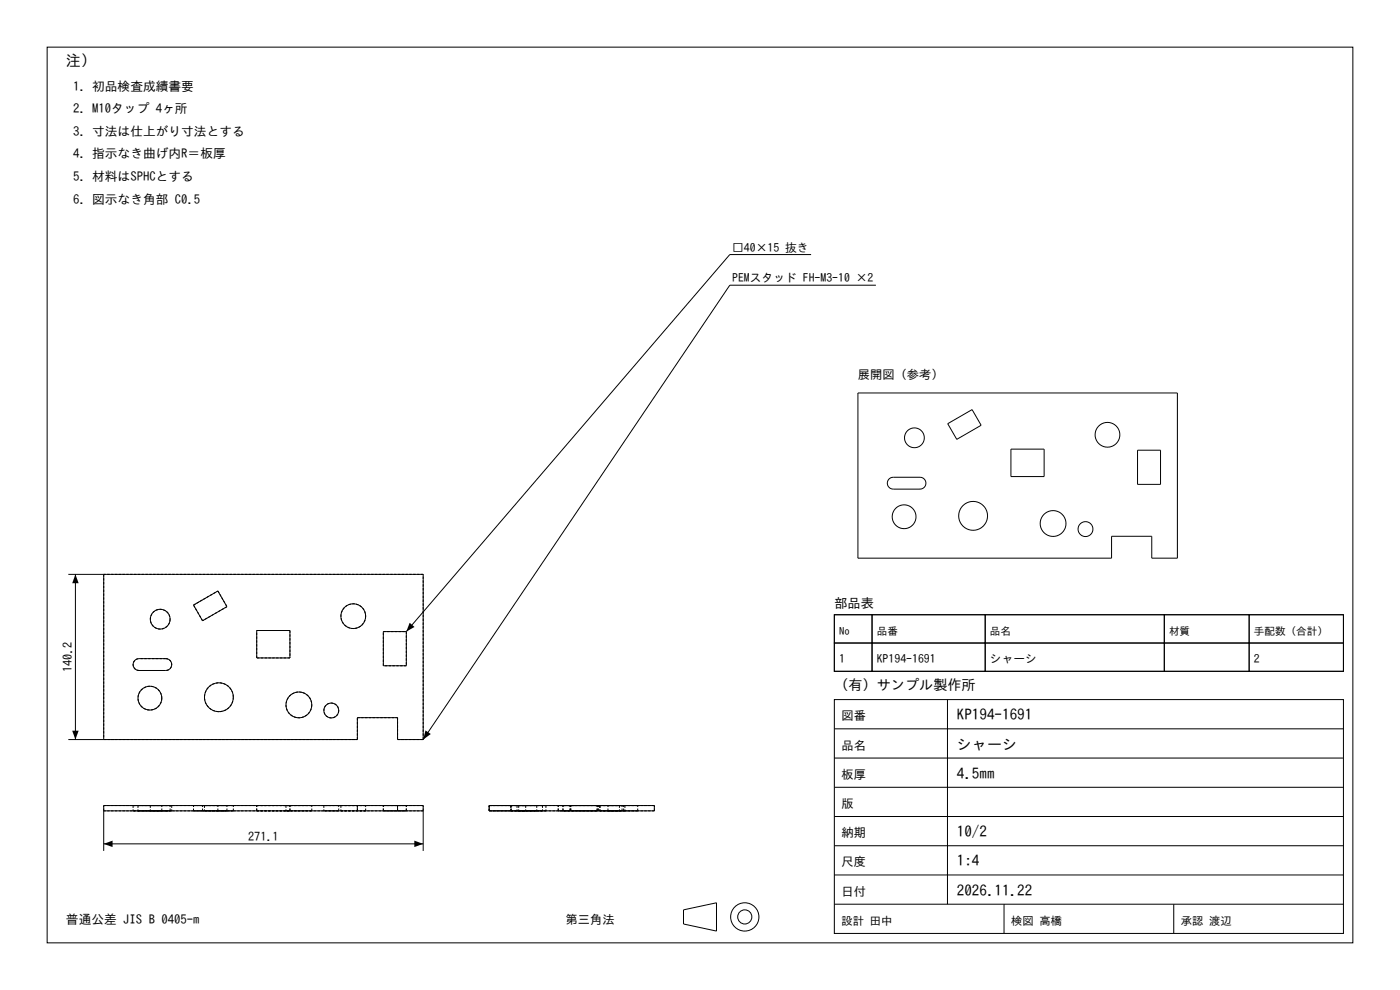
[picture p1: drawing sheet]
<svg xmlns="http://www.w3.org/2000/svg" width="297mm" height="210mm" viewBox="0 0 297 210" stroke-linecap="round" stroke-linejoin="round" font-family="sans-serif">
<g fill="none" stroke="#000" stroke-width=".21">
<path d="M10 10h277v190h-277zM172.1 54h-17.3l-68.6 80M185.8 60.5h-31l-65 96.4M182 83.4h67.8v35h-5.5v-4.6h-8.5v4.6h-53.8zM201.1 89.9l5.1-3 1.9 3.3-5.1 3zM214.5 95.3h7v5.8h-7zM241.3 95.5h4.9v7.2h-4.9zM188.6 101.6l.9-.4h5.7a1.26 1.26 0 0 1 1.2 1.3 1.26 1.26 0 0 1-1.2 1.3h-5.7a1.26 1.26 0 0 1-1.2-.8 1.26 1.26 0 0 1 .3-1.4zM14.5 121.8h75.3v35.1M16 121.8v35.1M22 121.8v35.1M41.1 128.3l5.1-2.9 1.9 3.3-5.1 3z"/>
<path d="M54.5 133.7h7v5.9h-7zM81.3 134h4.9v7.2h-4.9zM177 130.4h8v6h-8zM177 136.4h8v6h-8zM177 130.4h108v12h-108zM185 130.4h24v6h-24zM185 136.4h24v6h-24zM209 130.4h38v6h-38zM209 136.4h38v6h-38zM247 130.4h18v6h-18zM247 136.4h18v6h-18zM265 130.4h20v6h-20z"/>
<path d="M265 136.4h20v6h-20zM14.5 156.9h61.3v-4.7h8.5v4.7h5.5M28.6 140.1l.9-.4h5.7a1.26 1.26 0 0 1 1.2 1.3 1.26 1.26 0 0 1-1.2 1.2h-5.7a1.26 1.26 0 0 1-1.2-.8 1.26 1.26 0 0 1 .3-1.3zM177 148.4h108v49.6h-108zM177 154.6h108M201 148.4v43.4M22 172h67.8M22 179h67.8M75.8 170.9v1.1M84.3 170.9v1.1M103.8 170.9h35v1.1h-35zM177 179.4h108"/>
<path d="M177 173.2h108M177 167h108M177 160.8h108M22 180.5v-9.6h67.8v9.6M145 193l7-1.5v6l-7-1.5zM177 191.8h108M177 185.6h108M213 191.8v6.2M249 191.8v6.2"/>
<circle cx="194" cy="92.9" r="2.1"/>
<circle cx="234.9" cy="92.2" r="2.63"/>
<circle cx="191.8" cy="109.6" r="2.53"/>
<circle cx="206.4" cy="109.4" r="3.1"/>
<circle cx="223.4" cy="111" r="2.74"/>
<circle cx="230.3" cy="112.2" r="1.58"/>
<circle cx="34" cy="131.3" r="2.1"/>
<circle cx="74.9" cy="130.7" r="2.63"/>
<circle cx="31.8" cy="148.1" r="2.53"/>
<circle cx="46.4" cy="147.9" r="3.1"/>
<circle cx="63.4" cy="149.5" r="2.74"/>
<circle cx="70.3" cy="150.7" r="1.58"/>
<circle cx="158" cy="194.5" r="3"/>
<circle cx="158" cy="194.5" r="1.5"/>
</g>
<g fill="none" stroke="#000" stroke-width=".21" stroke-dasharray=".5 .3" stroke-linecap="butt">
<path d="M22 121.8v35.1M35.2 139.7h-5.7M35.2 139.7a1.26 1.26 0 0 1 1.2 1.3 1.26 1.26 0 0 1-1.2 1.2M36.1 131.3a2.1 2.1 0 0 1-3 1.9 2.1 2.1 0 0 1-.4-3.5 2.1 2.1 0 0 1 3.3 1.2l.1 .4M41.1 128.3l5.1-2.9M43 131.7l-1.9-3.4M46.2 125.4l1.9 3.3M48.1 128.7l-5.1 3M54.5 133.7h7M54.5 139.6v-5.9M61.5 133.7v5.9M61.5 139.6h-7"/>
<path d="M77.6 130.7a2.63 2.63 0 0 1-3.8 2.4 2.63 2.63 0 0 1-.4-4.5 2.63 2.63 0 0 1 4.1 1.6l.1 .5M81.3 134h4.9M86.2 134v7.2M89.8 121.8h-67.8M22 156.9h53.8M29.5 142.2a1.26 1.26 0 0 1-1.3-1.2 1.26 1.26 0 0 1 1.3-1.3M29.5 142.2h5.7M34.3 148.1a2.53 2.53 0 0 1-3.6 2.3 2.53 2.53 0 0 1-.4-4.3 2.53 2.53 0 0 1 4 1.5v.5M49.5 147.9a3.1 3.1 0 0 1-4.4 2.7 3.1 3.1 0 0 1-.5-5.2 3.1 3.1 0 0 1 4.9 2v.5M66.1 149.5a2.74 2.74 0 0 1-3.9 2.5 2.74 2.74 0 0 1-.5-4.7 2.74 2.74 0 0 1 4.4 1.7v.5M71.9 150.7a1.58 1.58 0 0 1-2.3 1.4 1.58 1.58 0 0 1-.3-2.6 1.58 1.58 0 0 1 2.5 .8l.1 .4M75.8 152.2h8.5"/>
<path d="M75.8 156.9v-4.7M81.3 141.2v-7.2M84.3 156.9h5.5M84.3 152.2v4.7M86.2 141.2h-4.9M89.8 156.9v-35.1M22 172v-1.1M28.2 172h1.3M28.2 170.9h1.3M28.2 170.9v1.1M29.3 172h5M29.3 170.9h5"/>
<path d="M29.3 170.9v1.1M29.5 172h-1.3M29.5 172h5.7M29.5 170.9h-1.3M29.5 170.9h5.7M31.9 172h4.2M31.9 170.9h4.2M31.9 170.9v1.1M34.3 172h-5M34.3 170.9h-5M34.3 172v-1.1M35.2 172h-5.7"/>
<path d="M35.2 172h1.2M35.2 170.9h-5.7M35.2 170.9h1.2M36.1 172h-4.2M36.1 170.9h-4.2M36.1 172v-1.1M36.4 172h-1.2M36.4 170.9h-1.2M36.4 170.9v1.1M41.1 172h5.1M41.1 170.9h5.1M41.1 172v-1.1"/>
<path d="M43 172h-1.9M43 170.9h-1.9M43 172v-1.1M43.4 172h6.1M43.4 170.9h6.1M43.4 170.9v1.1M46.2 172h1.9M46.2 170.9h1.9M46.2 172v-1.1M48.1 172h-5.1M48.1 170.9h-5.1M48.1 172v-1.1"/>
<path d="M49.5 172h-6.1M49.5 170.9h-6.1M49.5 172v-1.1M54.5 172h7M54.5 170.9h7M54.5 172v-1.1M60.7 172h5.4M60.7 170.9h5.4M60.7 170.9v1.1M61.5 172h-7M61.5 170.9h-7M61.5 172v-1.1"/>
<path d="M66.1 172h-5.4M66.1 170.9h-5.4M66.1 172v-1.1M68.7 172h3.2M68.7 170.9h3.2M68.7 170.9v1.1M71.9 172h-3.2M71.9 170.9h-3.2M71.9 172v-1.1M72.3 172h5.3M72.3 170.9h5.3M72.3 170.9v1.1"/>
<path d="M75.8 172v-1.1M77.6 172h-5.3M77.6 170.9h-5.3M77.6 172v-1.1M81.3 172h4.9M81.3 170.9h4.9M81.3 172v-1.1M84.3 172v-1.1M86.2 172h-4.9M86.2 170.9h-4.9M86.2 172v-1.1M89.8 172v-1.1"/>
<path d="M89.8 172h-67.8M89.8 170.9h-67.8M103.8 172v-1.1M103.8 172h4.6M103.8 170.9h4.6M103.8 170.9v1.1M108.4 172h3.1M108.4 170.9h3.1M108.4 170.9v1.1M108.4 172h5.5M108.4 170.9h5.5M108.4 172h-4.6"/>
<path d="M108.4 170.9h-4.6M108.4 172v-1.1M109.7 172h6.1M109.7 170.9h6.1M109.7 170.9v1.1M109.9 172h-1.5M109.9 170.9h-1.5M110 172h5.1M110 170.9h5.1M110 170.9v1.1M111.1 172h-2.7M111.1 170.9h-2.7"/>
<path d="M111.5 172h-1.6M111.5 170.9h-1.6M111.5 170.9v1.1M112.6 172h-2.6M112.6 170.9h-2.6M112.8 172h-3.1M112.8 170.9h-3.1M113.9 172h-2.8M113.9 170.9h-2.8M113.9 170.9v1.1M115.1 172h-2.5M115.1 170.9h-2.5"/>
<path d="M115.1 170.9v1.1M115.8 172h-3M115.8 170.9h-3M115.8 170.9v1.1M118.4 172h2.5M118.4 170.9h2.5M118.4 172v-1.1M119.4 172h7.3M119.4 170.9h7.3M119.4 172v-1.1M120.9 172h-2.5M120.9 170.9h-2.5"/>
<path d="M120.9 172v-1.1M121.1 172h5.8M121.1 170.9h5.8M121.1 172v-1.1M126.7 172h-7.3M126.7 170.9h-7.3M126.7 172v-1.1M126.9 172h-5.8M126.9 170.9h-5.8M126.9 172v-1.1M127.2 172h4.2M127.2 170.9h4.2"/>
<path d="M127.2 170.9v1.1M127.3 172h5.3M127.3 170.9h5.3M127.3 170.9v1.1M129 172h3.3M129 170.9h3.3M129 172v-1.1M129.3 172h-2.1M129.3 170.9h-2.1M129.9 172h-2.6M129.9 170.9h-2.6M131.4 172h-2.1"/>
<path d="M131.4 170.9h-2.1M131.4 170.9v1.1M132 172h-3M132 170.9h-3M132 172v-1.1M132.3 172h3M132.3 170.9h3M132.3 172v-1.1M132.6 172h-2.7M132.6 170.9h-2.7M132.6 170.9v1.1M135.3 172h-3.3"/>
<path d="M135.3 170.9h-3.3M135.3 172v-1.1M138.8 172v-1.1M138.8 172h-35M138.8 170.9h-35"/>
</g>
<path d="M16 121.8l.7 1.9h-1.4zM86.9 132.1l1 .9-1.7 1zM15.3 155h1.4l-.7 1.9zM90.3 154.9l1.1 .8-1.6 1.2zM22 179l1.9-.7v1.4zM87.9 178.3l1.9 .7-1.9 .7z" fill="#000"/>
<g font-size="3.2">
<text x="14" y="14">注）</text>
<text x="203" y="152.8">KP194-1691</text>
<text x="203" y="159">シャーシ</text>
<text x="203" y="165.2">4.5mm</text>
<text x="203" y="177.6">10/2</text>
<text x="203" y="183.8">1:4</text>
<text x="203" y="190">2026.11.22</text>
</g>
<text font-size="3" x="177" y="146.4">（有）サンプル製作所</text>
<text font-size="2.8" x="177" y="128.9">部品表</text>
<g font-size="2.7">
<text x="15.5" y="19.2">1. 初品検査成績書要</text>
<text x="15.5" y="24">2. M10タップ 4ヶ所</text>
<text x="15.5" y="28.8">3. 寸法は仕上がり寸法とする</text>
<text x="15.5" y="33.6">4. 指示なき曲げ内R＝板厚</text>
<text x="15.5" y="38.4">5. 材料はSPHCとする</text>
<text x="15.5" y="43.2">6. 図示なき角部 C0.5</text>
<text x="14" y="196">普通公差 JIS B 0405-m</text>
</g>
<g font-size="2.6">
<text x="182" y="80.4">展開図（参考）</text>
<text x="15.3" y="142.6" transform="rotate(-90 15.3 142.6)">140.2</text>
<text x="178.5" y="152.8">図番</text>
<text x="178.5" y="159">品名</text>
<text x="178.5" y="165.2">板厚</text>
<text x="178.5" y="171.4">版</text>
<text x="52.6" y="178.3">271.1</text>
<text x="178.5" y="177.6">納期</text>
<text x="178.5" y="183.8">尺度</text>
<text x="178.5" y="190">日付</text>
<text x="120" y="196">第三角法</text>
</g>
<g font-size="2.5">
<text x="155.3" y="53.4">□40×15 抜き</text>
<text x="155.3" y="59.9">PEMスタッド FH-M3-10 ×2</text>
<text x="178" y="140.6">1</text>
<text x="186" y="140.6">KP194-1691</text>
<text x="210" y="140.6">シャーシ</text>
<text x="266" y="140.6">2</text>
</g>
<g font-size="2.4">
<text x="178.5" y="196.2">設計 田中</text>
<text x="214.5" y="196.2">検図 高橋</text>
<text x="250.5" y="196.2">承認 渡辺</text>
</g>
<g font-size="2.3">
<text x="178" y="134.6">No</text>
<text x="186" y="134.6">品番</text>
<text x="210" y="134.6">品名</text>
<text x="248" y="134.6">材質</text>
<text x="266" y="134.6">手配数（合計）</text>
</g>
</svg>
